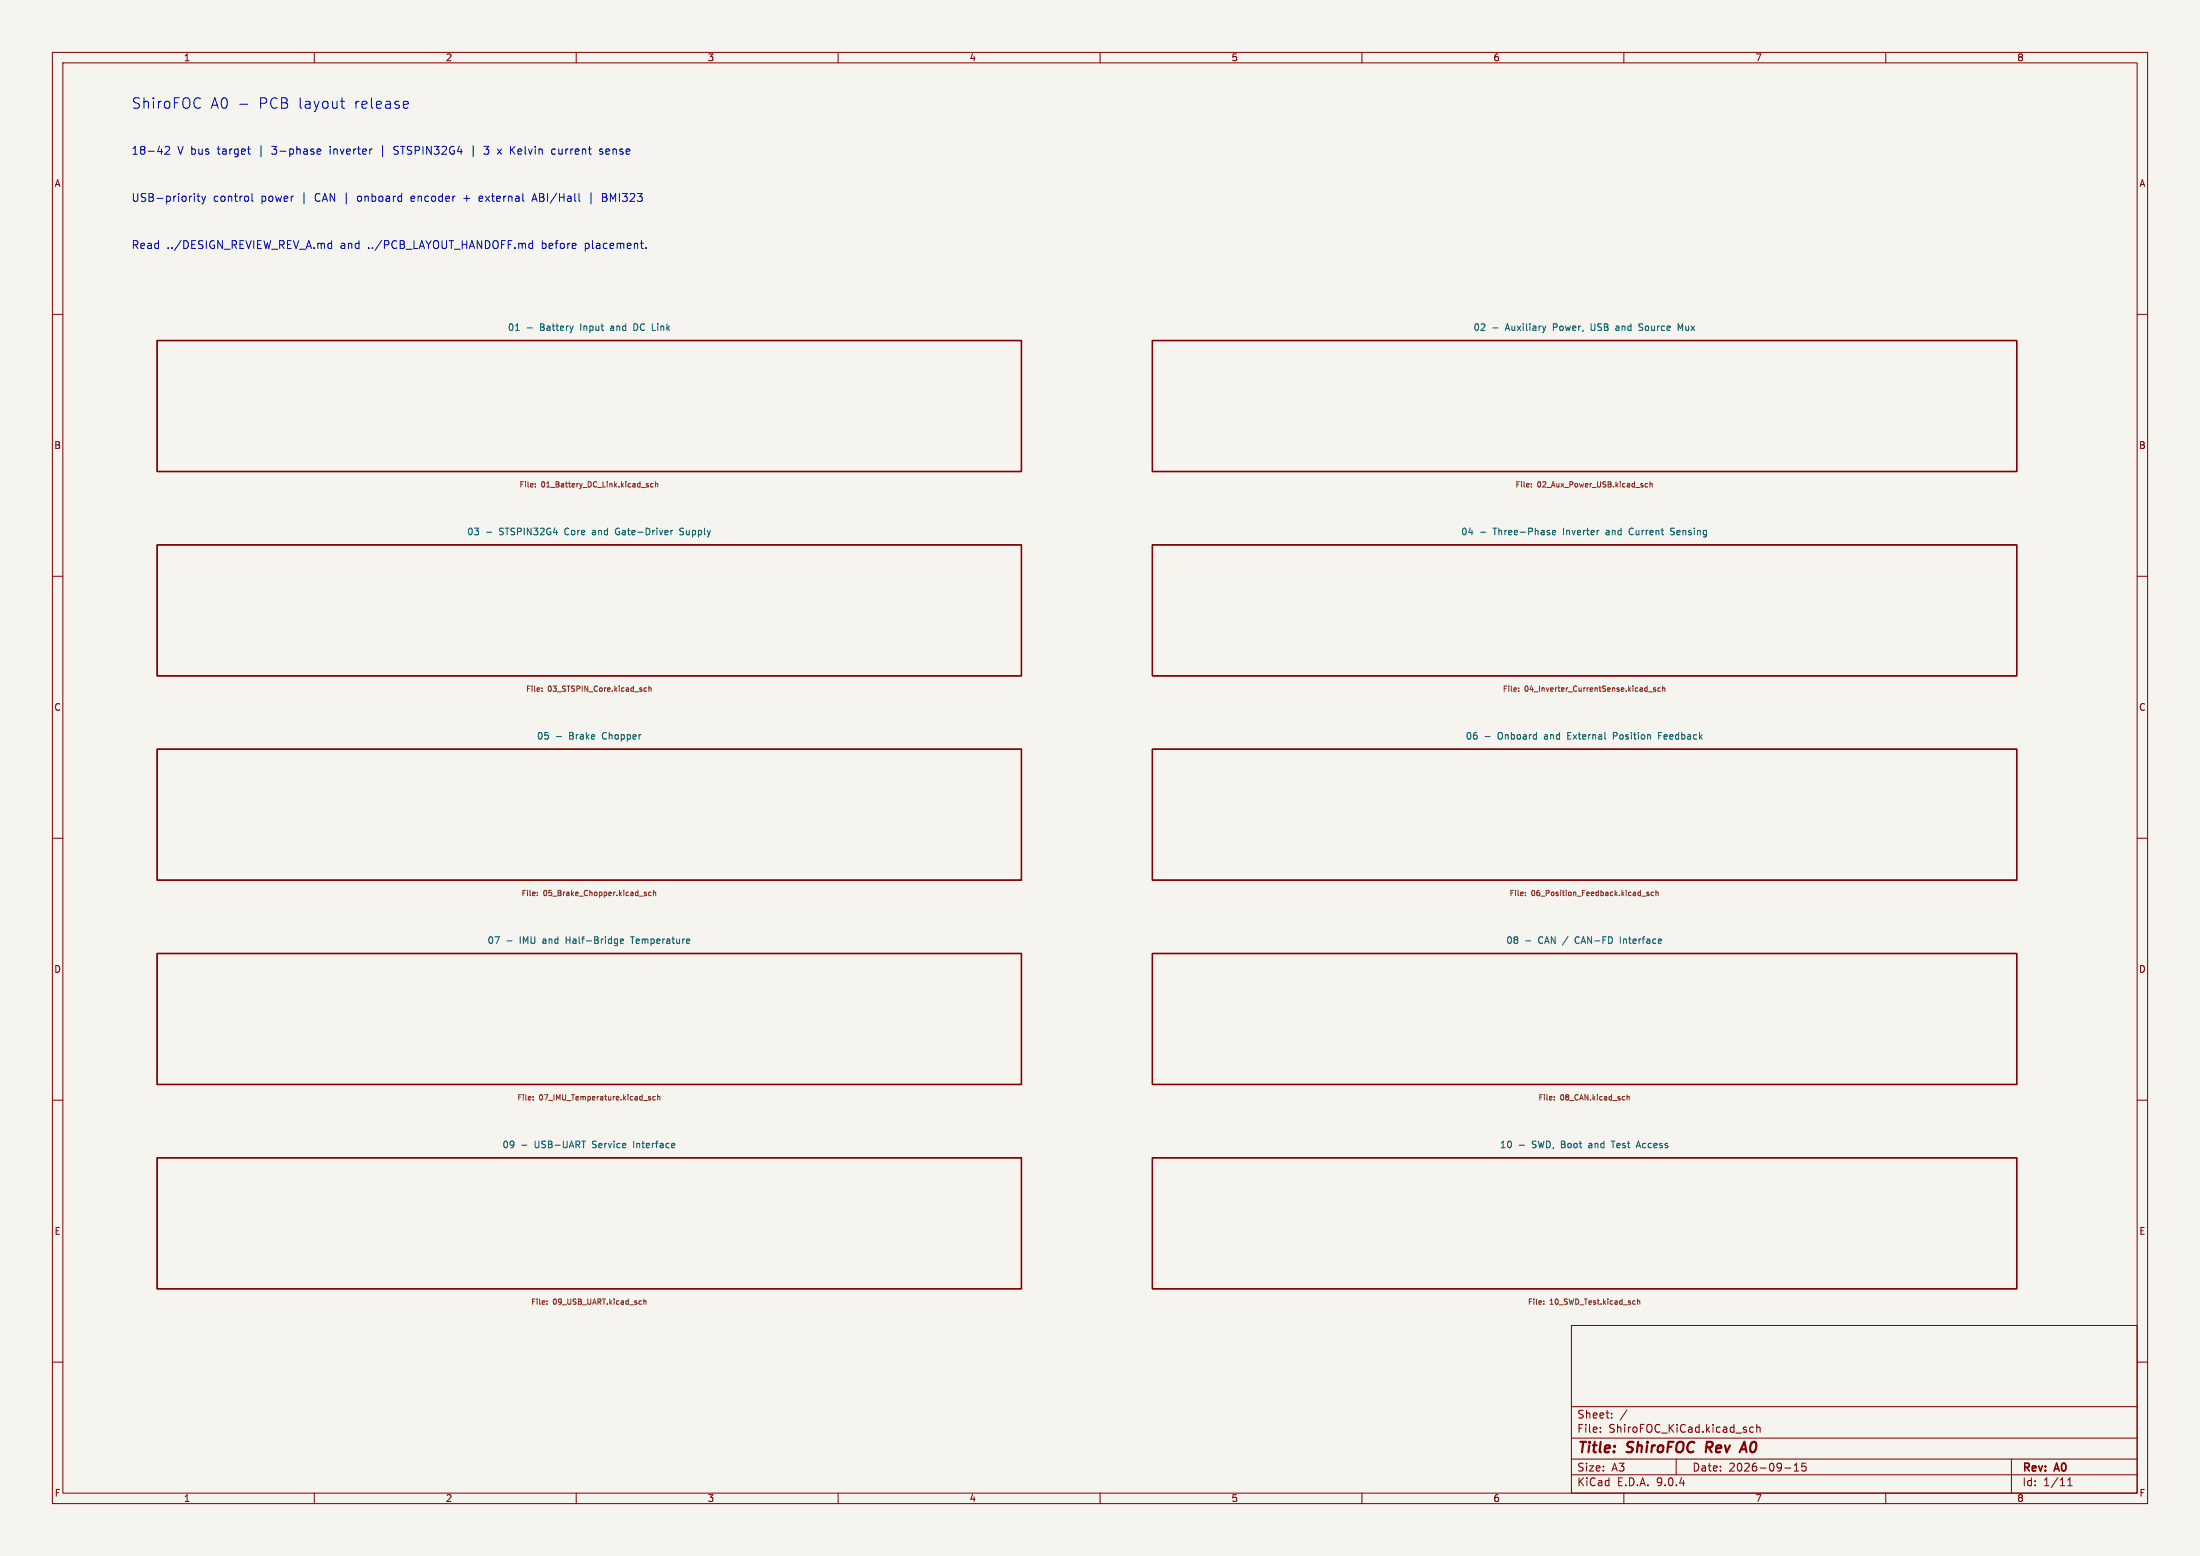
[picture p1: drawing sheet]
<svg xmlns="http://www.w3.org/2000/svg" width="420mm" height="297mm" viewBox="0 0 420 297" stroke-linecap="round" stroke-linejoin="round" font-family="sans-serif">
<path d="M0 0h420v297h-420z" fill="#f5f4ef" stroke="#f5f4ef" stroke-width=".19"/>
<g fill="none" stroke="#840000" stroke-width=".19">
<path d="M10 10h400v277h-400zM12 12h396v273h-396zM60 10v2M110 10v2M160 10v2M210 10v2M260 10v2M310 10v2M360 10v2M10 60h2M408 60h2M10 110h2"/>
<path d="M408 110h2M10 160h2M408 160h2M10 210h2M408 210h2M300 253h108v32h-108zM10 260h2M300 278.5h108M300 274.5h108M300 268.5h108M305.5 273.2v.2M305.5 272.5v.1"/>
<path d="M307.7 270.5v.2M307.7 269.8v.1M310.6 269.1l-1.3 1.9M320 278.5v3M334.7 272.5l-.4-.1-.3 .3 .2 .6h.5M335.4 272.5l.2-.1 .3 .1 .1 .9M335.4 271.9v1.5M342.5 279.7l.4-.4v1.5M344.7 279.3h-.7l-.1 .7 .3-.1h.5l.1 .2-.1 .5-.2 .2-.6-.2M384 278.5v6.5M408 260h2M60 285v2"/>
<path d="M110 285v2M160 285v2M210 285v2M260 285v2M300 281.5h108M310 285v2M340.7 280.2h1.2M342.5 280.8h.9M360 285v2M394.7 283.6h.9M394.7 282.5l.5-.4v1.5"/>
</g>
<path d="M325.9 275.2l-.3 2M332.1 277.2l.9-2 .4 2M332.4 276.6h.9" fill="none" stroke="#840000" stroke-width=".4"/>
<path d="M30 65h165v25h-165zM220 65h165v25h-165zM30 104h165v25h-165zM220 104h165v25h-165zM30 143h165v25h-165zM220 143h165v25h-165zM30 182h165v25h-165zM220 182h165v25h-165zM30 221h165v25h-165zM220 221h165v25h-165z" fill="none" stroke="#840000" stroke-width=".25"/>
<g fill="none" stroke="#006464" stroke-width=".19">
<path d="M98.4 63.1h.7M100.6 62.6h1M109.4 62.2l-.3 .9M121.3 61.8h-.3v1.3h.3M285 62.6h1M295.1 62.2l-.3 .9M308.6 62.2l-.1 .1M308.6 62.6l-.1 .2 .1 .3M312.9 63l.5 .1M313.4 61.8h-.3l-.2 .3 .1 .3 .4 .1M321.2 61.8l-.4 .9-.4-.9v1.3M92.9 101.6h.9"/>
<path d="M117.7 100.9l-.2 .5 .2 .6M128.1 101.2v.9M128.4 101.2l-.3 .3M129.8 102l.4 .1M130.3 100.8h-.3l-.2 .3 .1 .3 .3 .1M282.6 101.6h1M296.4 101.7l.6-.2-.1-.2-.4-.1-.1 .2v.6h.5M311.2 100.9l-.2 .5 .2 .6M318.9 102l.5 .1M319.5 100.8h-.3l-.3 .3 .1 .3 .4 .1M308.5 139.8h-.5v1.3M317.3 139.8h-.6v1.3"/>
<path d="M106.2 140.6h1M283.5 140.6h1M308 140.5h.5M316.7 140.4h.4M96.8 179.6h.9M118.4 179.7l.6-.2v-.2l-.4-.1-.2 .2 .1 .6h.5M120.4 178.8h.7M291.3 179.6h.9M309.3 178.8v1.3M99.6 218.6h1M128.8 218.3v.2l-.6 .2M290 218.6h1"/>
<path d="M307.6 217.8h.7M312.5 218.7h.6M312.8 217.8l-.4 1.3"/>
</g>
<g fill="none" stroke="#725600" stroke-width=".19">
<path d="M102.2 92.9v.1M102.2 92.3v.1M123.4 92.6l.4 .1v.1l-.1 .2-.3-.1M123.4 92.3h.4M124.7 92.3h-.3l-.2 .2 .1 .4h.4M125.1 92.4l.4-.1 .1 .7M125.1 91.9v1.1M292.3 92.9v.1M292.3 92.3v.1M314.5 92.3h-.2l-.2 .2 .1 .4h.3M315 92.4l.4-.1v.7M315 91.9v1.1"/>
<path d="M103.5 131.9v.1M103.5 131.3v.1M123 131.9h.4M123.4 131.3l-.4 .1M123.9 131.4l.4-.1v.7M123.9 130.9v1.1M289.9 131.9v.1M289.9 131.3v.1M314.7 132.1h.8M316 131.3h-.2l-.1 .1v.2l.3 .1v.2h-.3M317 131.3h-.3l-.2 .2 .1 .4h.4M317.4 131.4l.4-.1v.7"/>
<path d="M317.4 130.9v1.1M102.6 170.9v.1M102.6 170.3v.1M123 170.6l.4 .1v.1l-.1 .2-.3-.1M123 170.3h.4M124.3 170.3h-.3l-.2 .2 .1 .4h.4M124.7 170.4l.4-.1 .1 .7M124.7 169.9v1.1M291.2 170.9v.1M291.2 170.3v.1M313.4 171.1h.8M314.8 170.3h-.3l-.1 .1v.2l.4 .1v.2h-.4"/>
<path d="M315.7 170.3h-.3l-.2 .2 .1 .4h.4M316.1 170.4l.4-.1 .1 .7M316.1 169.9v1.1M101.8 209.9v.1M101.8 209.3v.1M123.8 209.3h.4M123.8 209.6l.4 .1v.1l-.1 .2-.3-.1M125.1 209.3h-.3l-.2 .2 .1 .4h.4M125.5 209.4l.4-.1 .1 .7M125.5 208.9v1.1M296.7 209.9v.1M296.7 209.3v.1"/>
<path d="M310.6 208.9v1.1M310.6 209.4l.4-.1v.7M104.4 248.9v.1M104.4 248.3v.1M122.9 248.4l.4-.1v.7M122.9 247.9v1.1M294.7 248.9v.1M294.7 248.3v.1M312.1 248.3h.1M312.2 248.9l-.1 .1M312.6 247.9v1.1M312.6 248.4l.4-.1v.7"/>
</g>
<g fill="none" stroke="#0000c2" stroke-width=".19">
<path d="M38.1 18.8l.1 .1M45.8 19.9h1.5M65 19.3h.8M77.3 19.3l.6 .1 .1 .4-1 .2M30.1 28.9h.9M31.5 28.1l.6-.2 .2 .2 .1 .3-.9 1h.9M37.1 36.9v.2M37.1 37.4v1M37.6 37.4h.6M37.8 36.9v1.3l.4 .2M38.2 20.5l-.1 .1M38.5 37.4l.4 1"/>
<path d="M38.9 38.4l-.4 .5M39.2 37.4l-.3 1M47.2 28.4h.6M47.7 29.4h.1M48.1 36.9v1.3l.2 .2M60.5 29.2l.2 .2h.5M60.5 28.7l.2-.3h.3l.2 .3v.1l-.7 .1M65.3 20.4l.1 .2 .4 .1M73 27.8v2.1M75.2 29.4h.5M75.5 27.9l-.3 .3v.3l.3 .2M77.9 20.6l-.6 .1"/>
<path d="M78.5 37.5v.9M79.2 37.8l-.7 .1M88.5 37.9h1.2M90.3 27.8v2.1M92 37.4h-.3l-.2 .3v.7h.5M92.2 37.8l-.7 .1M92.4 27.9h.9l-.5 .6h.2M92.4 29.3l.6 .1M95 28.4l.7 1M95.7 28.4l-.7 1M97.7 28.6l.6 .8M98.3 27.9l-.8 .9"/>
<path d="M101.5 38.4l.5-1.5 .5 1.5M101.7 38h.7M106 28.5l-.4-.1-.3 .3 .2 .7h.5M112.8 36.8v2.1M115 37.7h.5M115 28.5l-.3-.1-.2 .3v.2l.5 .1v.4h-.5M115.5 37.7l.3-.3-.1-.3-.2-.2h-.5v1.5h.6l.3-.2M115.5 37.7l.4 .2M62.9 46.4l.4 .1M63.3 45.9v1.5M63.3 47.4h-.4M101.2 46.4l.5 .1"/>
<path d="M101.7 47.4h-.5M101.7 45.9v1.5M123.3 47.3v.1"/>
</g>
<g font-size="2.8" fill="#0000c2">
<text x="25" y="21">ShiroFOC</text>
<text x="40.1" y="21">A0 -</text>
<text x="49.4" y="21">PCB layout</text>
<text x="67.7" y="21">release</text>
</g>
<g font-size="2.8" fill="#840000">
<text x="301" y="277.9">Title:</text>
<text x="310.6" y="277.9">ShiroFOC</text>
<text x="326.5" y="277.9">Rev</text>
<text x="334.1" y="277.9">A0</text>
</g>
<g font-size="2.1" fill="#0000c2">
<text x="25" y="29.7">18-42</text>
<text x="33.9" y="29.7">V bus</text>
<text x="41.7" y="29.7">target</text>
<text x="49.6" y="29.7">|</text>
<text x="52.4" y="29.7">3-phase</text>
<text x="63.5" y="29.7">inverter</text>
<text x="76" y="29.7">STSPIN32G4</text>
<text x="93.6" y="29.7">3</text>
<text x="96.4" y="29.7">x</text>
<text x="98.9" y="29.7">Kelvin</text>
<text x="107" y="29.7">current</text>
<text x="116.3" y="29.7">sense</text>
<text x="25" y="38.7">USB-priority</text>
<text x="40.7" y="38.7">control</text>
<text x="49.9" y="38.7">power</text>
<text x="57.7" y="38.7">|</text>
<text x="60.4" y="38.7">CAN |</text>
<text x="68.8" y="38.7">onboard</text>
<text x="79.2" y="38.7">encoder</text>
<text x="89.3" y="38.7">+</text>
<text x="92.5" y="38.7">external</text>
<text x="102.9" y="38.7">ABI/Hall</text>
<text x="116.5" y="38.7">BMI323</text>
<text x="25" y="47.7">Read</text>
<text x="31.8" y="47.7">../DESIGN_REVIEW_REV_A.md</text>
<text x="65" y="47.7">and</text>
<text x="70.4" y="47.7">../PCB_LAYOUT_HANDOFF.md</text>
<text x="103.7" y="47.7">before</text>
<text x="112.1" y="47.7">placement.</text>
</g>
<g font-size="2.1" fill="#840000">
<text x="301" y="273.7">File:</text>
<text x="301" y="271">Sheet:</text>
<text x="307.1" y="273.7">ShiroFOC_KiCad.kicad_sch</text>
<text x="301" y="281.1">Size:</text>
<text x="307.6" y="281.1">A3</text>
<text x="323" y="281.1">Date:</text>
<text x="330" y="281.1">2026-09-15</text>
<text x="386" y="281.3">Rev:</text>
<text x="392.4" y="281.3">A0</text>
<text x="301" y="283.9">KiCad</text>
<text x="308.7" y="283.9">E.D.A.</text>
<text x="316.3" y="283.9">9.0.4</text>
<text x="386" y="283.9">Id:</text>
<text x="390.1" y="283.9">1/11</text>
</g>
<g font-size="1.8" fill="#840000">
<text x="35" y="11.9">1</text>
<text x="85" y="11.9">2</text>
<text x="135" y="11.9">3</text>
<text x="185" y="11.9">4</text>
<text x="235" y="11.9">5</text>
<text x="285" y="11.9">6</text>
<text x="335" y="11.9">7</text>
<text x="385" y="11.9">8</text>
<text x="10.3" y="35.9">A</text>
<text x="408.3" y="35.9">A</text>
<text x="10.3" y="85.9">B</text>
<text x="408.2" y="85.9">B</text>
<text x="10.3" y="135.9">C</text>
<text x="408.2" y="135.9">C</text>
<text x="10.3" y="185.9">D</text>
<text x="408.2" y="185.9">D</text>
<text x="10.3" y="235.9">E</text>
<text x="408.3" y="235.9">E</text>
<text x="10.3" y="285.9">F</text>
<text x="35" y="286.9">1</text>
<text x="85" y="286.9">2</text>
<text x="135" y="286.9">3</text>
<text x="185" y="286.9">4</text>
<text x="235" y="286.9">5</text>
<text x="285" y="286.9">6</text>
<text x="335" y="286.9">7</text>
<text x="385" y="286.9">8</text>
<text x="408.3" y="285.9">F</text>
</g>
<g font-size="1.8" fill="#006464">
<text x="96.9" y="63.4">01</text>
<text x="103.2" y="63.4">Battery</text>
<text x="111.1" y="63.4">Input</text>
<text x="117" y="63.4">and</text>
<text x="121.6" y="63.4">DC Link</text>
<text x="281.2" y="63.4">02</text>
<text x="287.5" y="63.4">Auxiliary</text>
<text x="296.7" y="63.4">Power,</text>
<text x="304.1" y="63.4">USB</text>
<text x="309.1" y="63.4">and</text>
<text x="313.7" y="63.4">Source</text>
<text x="321.4" y="63.4">Mux</text>
<text x="89.1" y="102.4">03</text>
<text x="95.4" y="102.4">STSPIN32G4</text>
<text x="108.1" y="102.4">Core</text>
<text x="113.5" y="102.4">and</text>
<text x="118.2" y="102.4">Gate-Driver</text>
<text x="130.6" y="102.4">Supply</text>
<text x="278.8" y="102.4">04</text>
<text x="285.2" y="102.4">Three-Phase</text>
<text x="298.7" y="102.4">Inverter</text>
<text x="307.1" y="102.4">and</text>
<text x="311.7" y="102.4">Current</text>
<text x="319.8" y="102.4">Sensing</text>
<text x="102.4" y="141.4">05</text>
<text x="108.8" y="141.4">Brake</text>
<text x="115.2" y="141.4">Chopper</text>
<text x="279.7" y="141.4">06</text>
<text x="286.1" y="141.4">Onboard</text>
<text x="295.1" y="141.4">and</text>
<text x="299.7" y="141.4">External</text>
<text x="308.6" y="141.4">Position</text>
<text x="317.5" y="141.4">Feedback</text>
<text x="93" y="180.4">07</text>
<text x="99.3" y="180.4">IMU</text>
<text x="103.9" y="180.4">and</text>
<text x="108.5" y="180.4">Half-Bridge</text>
<text x="121.2" y="180.4">Temperature</text>
<text x="287.5" y="180.4">08</text>
<text x="293.8" y="180.4">CAN /</text>
<text x="301.2" y="180.4">CAN-FD</text>
<text x="309.9" y="180.4">Interface</text>
<text x="95.8" y="219.4">09</text>
<text x="102.2" y="219.4">USB-UART</text>
<text x="113.4" y="219.4">Service</text>
<text x="121.4" y="219.4">Interface</text>
<text x="286.3" y="219.4">10</text>
<text x="292.6" y="219.4">SWD, Boot</text>
<text x="303.8" y="219.4">and</text>
<text x="308.4" y="219.4">Test</text>
<text x="313.4" y="219.4">Access</text>
</g>
<g font-size="1.4" fill="#725600">
<text x="99.1" y="93.2">File:</text>
<text x="103.3" y="93.2">01_Battery_DC_Link.kicad_sch</text>
<text x="289.2" y="93.2">File:</text>
<text x="293.5" y="93.2">02_Aux_Power_USB.kicad_sch</text>
<text x="100.3" y="132.2">File:</text>
<text x="104.6" y="132.2">03_STSPIN_Core.kicad_sch</text>
<text x="286.8" y="132.2">File:</text>
<text x="291.1" y="132.2">04_Inverter_CurrentSense.kicad_sch</text>
<text x="99.5" y="171.2">File:</text>
<text x="103.7" y="171.2">05_Brake_Chopper.kicad_sch</text>
<text x="288.1" y="171.2">File:</text>
<text x="292.3" y="171.2">06_Position_Feedback.kicad_sch</text>
<text x="98.7" y="210.2">File:</text>
<text x="102.9" y="210.2">07_IMU_Temperature.kicad_sch</text>
<text x="293.6" y="210.2">File:</text>
<text x="297.9" y="210.2">08_CAN.kicad_sch</text>
<text x="101.3" y="249.2">File:</text>
<text x="105.6" y="249.2">09_USB_UART.kicad_sch</text>
<text x="291.6" y="249.2">File:</text>
<text x="295.9" y="249.2">10_SWD_Test.kicad_sch</text>
</g>
</svg>
